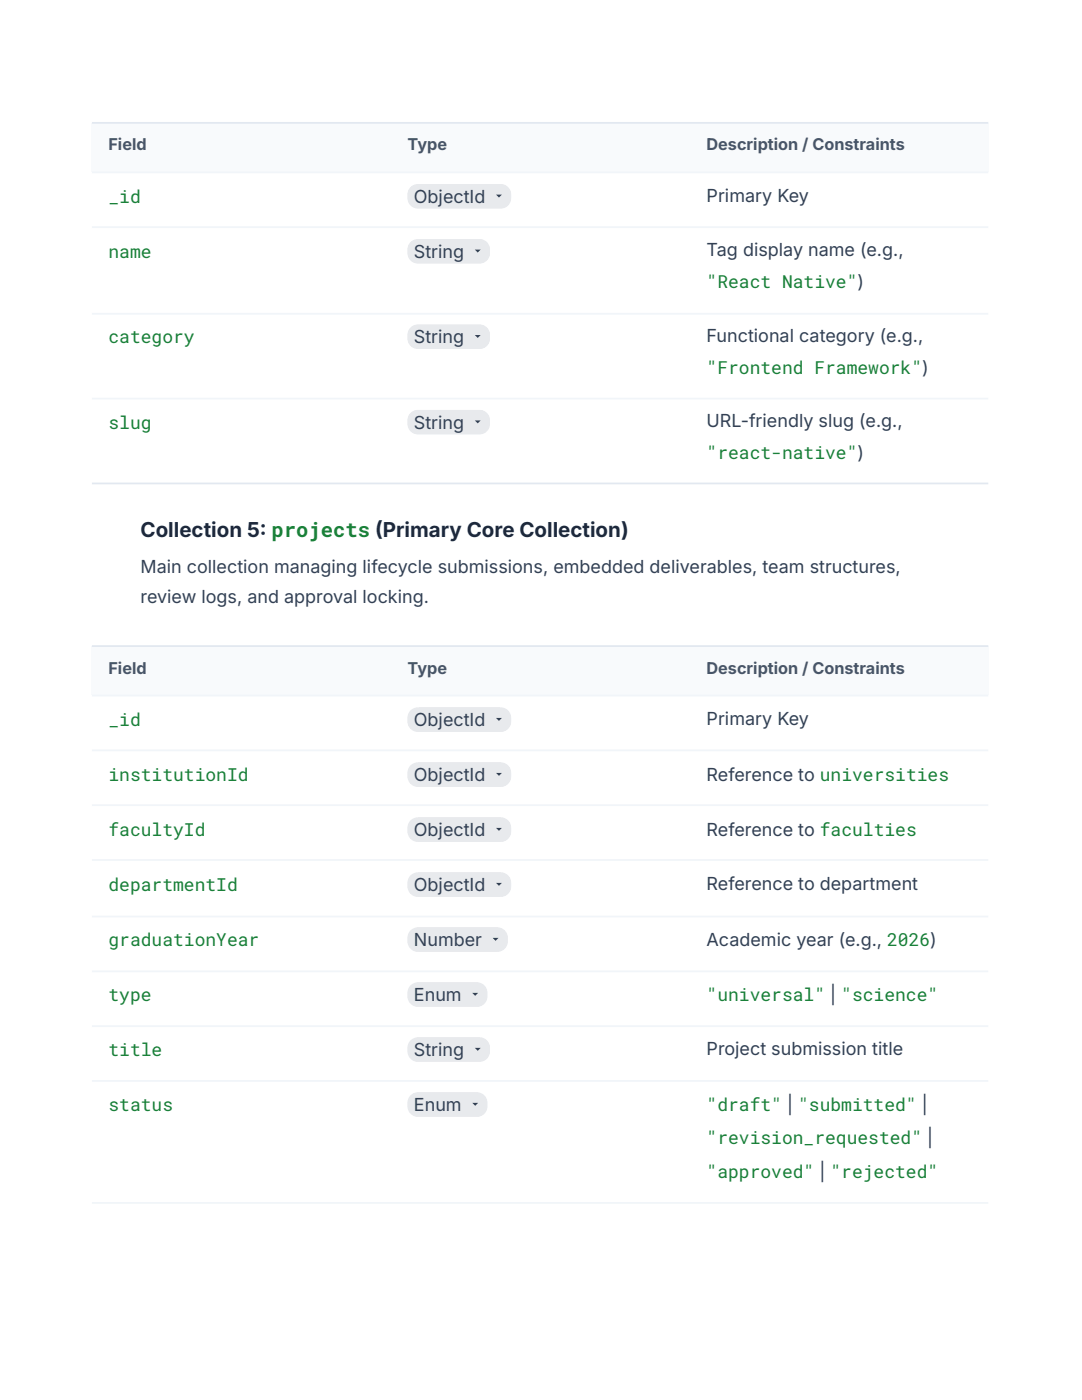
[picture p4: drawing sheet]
<svg xmlns="http://www.w3.org/2000/svg" width="216mm" height="279mm" viewBox="0 0 216 279" stroke-linecap="round" stroke-linejoin="round" font-family="sans-serif">
<g fill="#f8fafc">
<path d="M18.3 24.6h59.7v9.7h-59.7z"/>
<path d="M78 24.6h59.7v9.7h-59.7z"/>
<path d="M137.7 24.6h59.6v9.7h-59.6z"/>
</g>
<g fill="#fff">
<path d="M18.3 34.3h59.7v11h-59.7z"/>
<path d="M78 34.3h59.7v11h-59.7z"/>
<path d="M137.7 34.3h59.6v11h-59.6z"/>
<path d="M18.3 45.3h59.7v17.2h-59.7z"/>
<path d="M78 45.3h59.7v17.2h-59.7z"/>
<path d="M137.7 45.3h59.6v17.2h-59.6z"/>
<path d="M18.3 62.5h59.7v16.9h-59.7z"/>
<path d="M78 62.5h59.7v16.9h-59.7z"/>
<path d="M137.7 62.5h59.6v16.9h-59.6z"/>
<path d="M18.3 79.4h59.7v17.2h-59.7z"/>
<path d="M78 79.4h59.7v17.2h-59.7z"/>
<path d="M137.7 79.4h59.6v17.2h-59.6z"/>
</g>
<g fill="#f8fafc">
<path d="M18.3 129h59.7v9.8h-59.7z"/>
<path d="M78 129h59.7v9.8h-59.7z"/>
<path d="M137.7 129h59.6v9.8h-59.6z"/>
</g>
<g fill="#fff">
<path d="M18.3 138.8h59.7v11h-59.7z"/>
<path d="M78 138.8h59.7v11h-59.7z"/>
<path d="M137.7 138.8h59.6v11h-59.6z"/>
<path d="M18.3 149.8h59.7v11h-59.7z"/>
<path d="M78 149.8h59.7v11h-59.7z"/>
<path d="M137.7 149.8h59.6v11h-59.6z"/>
<path d="M18.3 160.8h59.7v11h-59.7z"/>
<path d="M78 160.8h59.7v11h-59.7z"/>
<path d="M137.7 160.8h59.6v11h-59.6z"/>
<path d="M18.3 171.8h59.7v11h-59.7z"/>
<path d="M78 171.8h59.7v11h-59.7z"/>
<path d="M137.7 171.8h59.6v11h-59.6z"/>
<path d="M18.3 182.8h59.7v11h-59.7z"/>
<path d="M78 182.8h59.7v11h-59.7z"/>
<path d="M137.7 182.8h59.6v11h-59.6z"/>
<path d="M18.3 193.8h59.7v11h-59.7z"/>
<path d="M78 193.8h59.7v11h-59.7z"/>
<path d="M137.7 193.8h59.6v11h-59.6z"/>
<path d="M18.3 204.8h59.7v10.8h-59.7z"/>
<path d="M78 204.8h59.7v10.8h-59.7z"/>
<path d="M137.7 204.8h59.6v10.8h-59.6z"/>
<path d="M18.3 215.6h59.7v24.3h-59.7z"/>
<path d="M78 215.6h59.7v24.3h-59.7z"/>
<path d="M137.7 215.6h59.6v24.3h-59.6z"/>
</g>
<path d="M81.9 37.3l.9-.5 .6-.1h16.5a2.2 2.2 0 0 1 2.1 2.9 2.05 2.05 0 0 1-2.1 2h-16.5a2.2 2.2 0 0 1-2.1-2.8l.1-.6z" fill-rule="evenodd" fill="#e8eaed"/>
<path d="M99 38.8h1.1l-.5 .6z" fill="#334155"/>
<path d="M82.1 37.5l.9-.6h.6h16.2a2.32 2.32 0 0 1 2.1 2.3 2.32 2.32 0 0 1-2.1 2.3h-16.2a2.35 2.35 0 0 1-2.1-1.5 2.35 2.35 0 0 1 .6-2.5z" fill="none" stroke="#e8eaed" stroke-width=".2"/>
<path d="M81.9 48.3l.9-.5 .6-.1h12.3a2.2 2.2 0 0 1 2.1 2.8 2.05 2.05 0 0 1-2.1 2.1h-12.3a2.2 2.2 0 0 1-2.1-2.8l.1-.6z" fill-rule="evenodd" fill="#e8eaed"/>
<path d="M94.7 49.8h1.2l-.6 .6z" fill="#334155"/>
<path d="M82.1 48.5l.9-.6 .6-.1h11.9a2.32 2.32 0 0 1 2.1 2.4 2.32 2.32 0 0 1-2.1 2.3h-11.9a2.35 2.35 0 0 1-2.1-1.6 2.35 2.35 0 0 1 .6-2.4z" fill="none" stroke="#e8eaed" stroke-width=".2"/>
<path d="M81.9 65.4l.9-.6h.6h12.3a2.2 2.2 0 0 1 2.1 2.8 2.05 2.05 0 0 1-2.1 2h-12.3a2.2 2.2 0 0 1-2.1-2.8l.1-.5z" fill-rule="evenodd" fill="#e8eaed"/>
<path d="M94.7 66.9h1.2l-.6 .5z" fill="#334155"/>
<path d="M82.1 65.5l.9-.5 .6-.1h11.9a2.32 2.32 0 0 1 2.1 2.3 2.32 2.32 0 0 1-2.1 2.3h-11.9a2.35 2.35 0 0 1-2.1-1.5 2.35 2.35 0 0 1 .6-2.5z" fill="none" stroke="#e8eaed" stroke-width=".2"/>
<path d="M81.9 82.4l.9-.5 .6-.1h12.3a2.2 2.2 0 0 1 2.1 2.8 2.05 2.05 0 0 1-2.1 2.1h-12.3a2.2 2.2 0 0 1-2.1-2.8l.1-.6z" fill-rule="evenodd" fill="#e8eaed"/>
<path d="M94.7 83.9h1.2l-.6 .6z" fill="#334155"/>
<path d="M82.1 82.6l.9-.6 .6-.1h11.9a2.32 2.32 0 0 1 2.1 2.3 2.32 2.32 0 0 1-2.1 2.4h-11.9a2.35 2.35 0 0 1-2.1-1.6 2.35 2.35 0 0 1 .6-2.4z" fill="none" stroke="#e8eaed" stroke-width=".2"/>
<path d="M81.9 141.8l.9-.5 .6-.1h16.5a2.2 2.2 0 0 1 2.1 2.8 2.05 2.05 0 0 1-2.1 2.1h-16.5a2.2 2.2 0 0 1-2.1-2.9l.1-.5z" fill-rule="evenodd" fill="#e8eaed"/>
<path d="M99 143.3h1.1l-.5 .6z" fill="#334155"/>
<path d="M82.1 141.9l.9-.5 .6-.1h16.2a2.32 2.32 0 0 1 2.1 2.3 2.32 2.32 0 0 1-2.1 2.3h-16.2a2.35 2.35 0 0 1-2.1-1.5 2.35 2.35 0 0 1 .6-2.5z" fill="none" stroke="#e8eaed" stroke-width=".2"/>
<path d="M81.9 152.8l.9-.6h.6h16.5a2.2 2.2 0 0 1 2.1 2.8 2.05 2.05 0 0 1-2.1 2h-16.5a2.2 2.2 0 0 1-2.1-2.8l.1-.5z" fill-rule="evenodd" fill="#e8eaed"/>
<path d="M99 154.3h1.1l-.5 .5z" fill="#334155"/>
<path d="M82.1 152.9l.9-.5 .6-.1h16.2a2.32 2.32 0 0 1 2.1 2.3 2.32 2.32 0 0 1-2.1 2.3h-16.2a2.35 2.35 0 0 1-2.1-1.5 2.35 2.35 0 0 1 .6-2.5z" fill="none" stroke="#e8eaed" stroke-width=".2"/>
<path d="M81.9 163.7l.9-.5 .6-.1h16.5a2.2 2.2 0 0 1 2.1 2.9 2.05 2.05 0 0 1-2.1 2h-16.5a2.2 2.2 0 0 1-2.1-2.8l.1-.6z" fill-rule="evenodd" fill="#e8eaed"/>
<path d="M99 165.2h1.1l-.5 .6z" fill="#334155"/>
<path d="M82.1 163.9l.9-.6h.6h16.2a2.32 2.32 0 0 1 2.1 2.3 2.32 2.32 0 0 1-2.1 2.3h-16.2a2.35 2.35 0 0 1-2.1-1.5 2.35 2.35 0 0 1 .6-2.5z" fill="none" stroke="#e8eaed" stroke-width=".2"/>
<path d="M81.9 174.7l.9-.5 .6-.1h16.5a2.2 2.2 0 0 1 2.1 2.8 2.05 2.05 0 0 1-2.1 2.1h-16.5a2.2 2.2 0 0 1-2.1-2.8l.1-.6z" fill-rule="evenodd" fill="#e8eaed"/>
<path d="M99 176.2h1.1l-.5 .6z" fill="#334155"/>
<path d="M82.1 174.9l.9-.6 .6-.1h16.2a2.32 2.32 0 0 1 2.1 2.3 2.32 2.32 0 0 1-2.1 2.4h-16.2a2.35 2.35 0 0 1-2.1-1.6 2.35 2.35 0 0 1 .6-2.4z" fill="none" stroke="#e8eaed" stroke-width=".2"/>
<path d="M81.9 185.7l.9-.5 .6-.1h15.9a2.2 2.2 0 0 1 2 2.8 2.05 2.05 0 0 1-2 2.1h-15.9a2.2 2.2 0 0 1-2.1-2.9l.1-.5z" fill-rule="evenodd" fill="#e8eaed"/>
<path d="M98.3 187.2h1.2l-.6 .6z" fill="#334155"/>
<path d="M82.1 185.8l.9-.5 .6-.1h15.5a2.32 2.32 0 0 1 2.1 2.3 2.32 2.32 0 0 1-2.1 2.3h-15.5a2.35 2.35 0 0 1-2.1-1.5 2.35 2.35 0 0 1 .6-2.5z" fill="none" stroke="#e8eaed" stroke-width=".2"/>
<path d="M81.9 196.7l.9-.6h.6h11.8a2.2 2.2 0 0 1 2.1 2.8 2.05 2.05 0 0 1-2.1 2h-11.8a2.2 2.2 0 0 1-2.1-2.8l.1-.5z" fill-rule="evenodd" fill="#e8eaed"/>
<path d="M94.2 198.2h1.2l-.6 .5z" fill="#334155"/>
<path d="M82.1 196.8l.9-.5 .6-.1h11.4a2.32 2.32 0 0 1 2.1 2.3 2.32 2.32 0 0 1-2.1 2.3h-11.4a2.35 2.35 0 0 1-2.1-1.5 2.35 2.35 0 0 1 .6-2.5z" fill="none" stroke="#e8eaed" stroke-width=".2"/>
<path d="M81.9 207.6l.9-.5 .6-.1h12.3a2.2 2.2 0 0 1 2.1 2.9 2.05 2.05 0 0 1-2.1 2h-12.3a2.2 2.2 0 0 1-2.1-2.8l.1-.6z" fill-rule="evenodd" fill="#e8eaed"/>
<path d="M94.7 209.1h1.2l-.6 .6z" fill="#334155"/>
<path d="M82.1 207.8l.9-.6h.6h11.9a2.32 2.32 0 0 1 2.1 2.3 2.32 2.32 0 0 1-2.1 2.3h-11.9a2.35 2.35 0 0 1-2.1-1.5 2.35 2.35 0 0 1 .6-2.5z" fill="none" stroke="#e8eaed" stroke-width=".2"/>
<path d="M81.9 218.6l.9-.5 .6-.1h11.8a2.2 2.2 0 0 1 2.1 2.8 2.05 2.05 0 0 1-2.1 2.1h-11.8a2.2 2.2 0 0 1-2.1-2.9l.1-.5z" fill-rule="evenodd" fill="#e8eaed"/>
<path d="M94.2 220.1h1.2l-.6 .6z" fill="#334155"/>
<path d="M82.1 218.7l.9-.5 .6-.1h11.4a2.32 2.32 0 0 1 2.1 2.3 2.32 2.32 0 0 1-2.1 2.3h-11.4a2.35 2.35 0 0 1-2.1-1.5 2.35 2.35 0 0 1 .6-2.5z" fill="none" stroke="#e8eaed" stroke-width=".2"/>
<path d="M18.3 24.5h178.9M18.3 96.5h178.9M18.3 128.9h178.9" fill="none" stroke="#e2e8f0" stroke-width=".35"/>
<g fill="none" stroke="#f1f5f9" stroke-width=".35">
<path d="M18.3 34.4h178.9M18.3 45.3h178.9M18.3 62.6h178.9M18.3 79.6h178.9M18.3 138.8h178.9M18.3 149.8h178.9M18.3 160.7h178.9M18.3 171.6h178.9M18.3 182.9h178.9M18.3 193.9h178.9M18.3 204.8h178.9M18.3 215.7h178.9"/>
<path d="M18.3 240.1h178.9"/>
</g>
<text font-size="4.1" fill="#1e293b" x="28" y="107.2">Collection 5: projects (Primary Core Collection)</text>
<g font-size="3.6" fill="#188038">
<text x="21.6" y="40.5">_id</text>
<text x="21.6" y="51.5">name</text>
<text x="141" y="57.5">&quot;React Native&quot;)</text>
<text x="21.6" y="68.5">category</text>
<text x="141" y="74.6">&quot;Frontend Framework&quot;)</text>
<text x="21.6" y="85.6">slug</text>
<text x="141" y="91.6">&quot;react-native&quot;)</text>
<text x="21.6" y="144.9">_id</text>
<text x="21.6" y="155.9">institutionId</text>
<text x="21.6" y="166.9">facultyId</text>
<text x="21.6" y="177.9">departmentId</text>
<text x="21.6" y="188.8">graduationYear</text>
<text x="21.6" y="199.8">type</text>
<text x="141" y="199.8">&quot;universal&quot; | &quot;science&quot;</text>
<text x="21.6" y="210.8">title</text>
<text x="21.6" y="221.8">status</text>
<text x="141" y="221.8">&quot;draft&quot; | &quot;submitted&quot; |</text>
<text x="141" y="228.4">&quot;revision_requested&quot; |</text>
<text x="141" y="235">&quot;approved&quot; | &quot;rejected&quot;</text>
</g>
<g font-size="3.6" fill="#334155">
<text x="82.6" y="40.5">ObjectId</text>
<text x="141" y="40.2">Primary Key</text>
<text x="82.6" y="51.5">String</text>
<text x="141" y="51.2">Tag display name (e.g.,</text>
<text x="82.6" y="68.5">String</text>
<text x="141" y="68.2">Functional category (e.g.,</text>
<text x="82.6" y="85.6">String</text>
<text x="141" y="85.3">URL-friendly slug (e.g.,</text>
<text x="28" y="114.3">Main collection managing lifecycle submissions, embedded deliverables, team structures,</text>
<text x="28" y="120.4">review logs, and approval locking.</text>
<text x="82.6" y="144.9">ObjectId</text>
<text x="141" y="144.7">Primary Key</text>
<text x="82.6" y="155.9">ObjectId</text>
<text x="141" y="155.9">Reference to universities</text>
<text x="82.6" y="166.9">ObjectId</text>
<text x="141" y="166.9">Reference to faculties</text>
<text x="82.6" y="177.8">ObjectId</text>
<text x="141" y="177.6">Reference to department</text>
<text x="82.6" y="188.8">Number</text>
<text x="141" y="188.8">Academic year (e.g., 2026)</text>
<text x="82.6" y="199.8">Enum</text>
<text x="82.6" y="210.8">String</text>
<text x="141" y="210.5">Project submission title</text>
<text x="82.6" y="221.7">Enum</text>
</g>
<g font-size="3.2" fill="#475569">
<text x="21.6" y="30">Field</text>
<text x="81.3" y="30">Type</text>
<text x="141" y="30">Description / Constraints</text>
<text x="21.6" y="134.5">Field</text>
<text x="81.3" y="134.5">Type</text>
<text x="141" y="134.5">Description / Constraints</text>
</g>
</svg>
